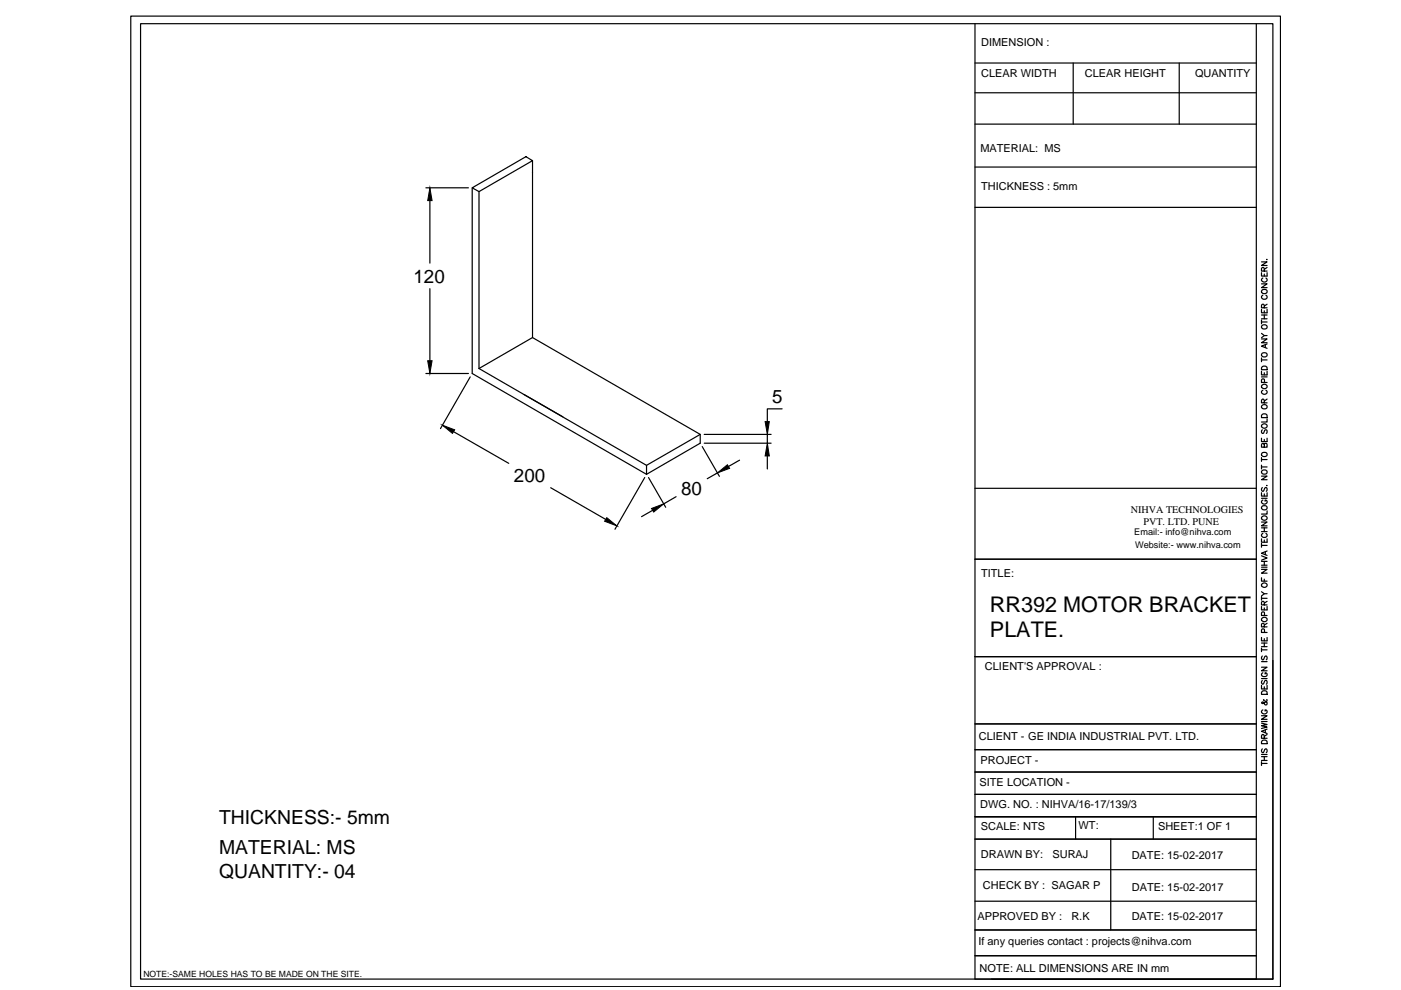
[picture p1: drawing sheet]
<svg xmlns="http://www.w3.org/2000/svg" width="297mm" height="210mm" viewBox="0 0 297 210" stroke-linecap="round" stroke-linejoin="round" font-family="sans-serif">
<!-- layer: 0 -->
<g fill="none" stroke="#000" stroke-width=".25">
<path d="M27.7 3.4h243.8v205.8h-243.8zM29.8 5h240.1v202.6h-240.1zM206.7 5v202.6h59.7v-202.6M206.7 13.4h59.7M206.7 19.7h59.7M227.5 13.4v12.9M250 13.4v12.9M90.3 39.8h9M100.1 39.8l11.4-6.6 1.4 .9-11.3 6.5zM100.1 39.8v39.4l37 21.4M112.9 34.1v37.5l-11.3 6.5M206.7 26.3h59.7"/>
<path d="M206.7 35.4h59.7M91.1 42.5v13.3M101.6 40.6v37.5M206.7 44h59.7M267.5 57.8v.7h1.1v-.7M267.5 55.5h1.1l-1.1 .8h1.1M267.8 59a.43 .43 0 0 0-.3 .5 .43 .43 0 0 0 .4 .3h.3a.44 .44 0 0 0 .5-.4 .44 .44 0 0 0-.3-.4M268.1 57.5l-.1-.7h-.4l-.1 .7h1.1M268.1 58.1v.4M268.6 55h.1M268.6 56.7l-.5 .4M90.3 79.2h9"/>
<path d="M91.1 61.2v15.3M99.7 79.9l-6.3 11M101.6 78.1l35.5 20.6M112.9 71.6l35.6 20.5-11.4 6.6v1.9M267.5 78.7v.8h1.1v-.8M267.5 71.9h1.1l-1.1 .8h1.1M267.5 65.6v.7h1.1v-.7M267.5 60.2h1.1l-1.1 .8h1.1M267.5 67.8v.9M267.5 75.9v.8M267.5 79.9h1.1M267.5 76.3h1.1"/>
<path d="M267.5 70.7l.6 .4M267.5 68.3h1.1M267.5 67.6h1.1M267.5 66.8h1.1M267.5 77.8a.65 .65 0 0 1 1.1 .2v.4h-1.1zM267.8 62.6a.43 .43 0 0 0-.3 .5 .43 .43 0 0 0 .4 .3h.3a.44 .44 0 0 0 .5-.3 .44 .44 0 0 0-.3-.5M268.1 65.3l-.1-.7-.4-.1-.1 .8h1.1M268.1 65.9v.4M268.1 66.8v.8M268.1 79v.5M268.3 73.1v.6M268.6 72.9l-1.1 .5 1.1 .5"/>
<path d="M268.6 71.1h-.5l-.6 .5M268.6 64.5l-.5 .4M96.1 91.5l11.8 6.7M111.1 83.6l8.2 4.8M148.5 92.1v1.9l-11.4 6.6M148.9 94.7l3.6 6.3M149.3 92.1h14.2M149.3 94h14.2M156.8 97.6l-2.4 1.3M162.7 92.1v1.9M162.7 96.7v2.7M165.8 86.7h-3.1v2.7"/>
<path d="M267.5 92.9v.7h1.1v-.7M267.5 97v.8M267.5 98.6v.8M267.5 99h1.1M267.5 97.4h1.1M267.5 88a.65 .65 0 0 1 1.1 .1v.4h-1.1zM267.6 91.1l-.1 .3 .1 .5 .3-.1 .2-.6h.5v.4l-.1 .3M267.6 90a.58 .58 0 0 1 .7-.1 .58 .58 0 0 1 .3 .6 .58 .58 0 0 1-.7 .3 .58 .58 0 0 1-.4-.7zM267.6 81.6a.58 .58 0 0 1 .7-.1 .58 .58 0 0 1 .3 .7 .58 .58 0 0 1-.7 .2 .58 .58 0 0 1-.4-.7zM267.8 82.7a.43 .43 0 0 0-.3 .5 .43 .43 0 0 0 .4 .4h.3a.44 .44 0 0 0 .5-.4 .44 .44 0 0 0-.3-.5M268.1 94.3l.2-.3 .3 .1v.2v.5h-1.1l.1-.7h.3l.2 .7M268.1 85.4v-.5l-.4-.3-.2 .3v.5h1.1"/>
<path d="M268.1 93.2v.4M268.1 81.1v-.7h-.5l-.1 .7h1.1M268.6 88.8v.7h-1.1M268.6 84.6l-.5 .4M116.8 103.4l11.6 6.7M136.7 101.2l-6.3 11M137.5 101.2l3.6 6.4M138.4 108.2l-2.4 1.3M143.3 105.3l-2.6 1.5M152.1 100.3l-2.2 1.2M206.7 118.6h59.7M206.7 103.5h59.7"/>
<path d="M267.5 117.8l1.1 .5-1.1 .5M267.5 114.2v.8h1.1v-.8M267.5 110.7h1.1l-1.1 .8h1.1M267.5 104.5v.7h1.1v-.7M267.5 101h1.1l-1.1 .7h1.1M267.5 115.2v.8M267.5 119.8h1.1M267.5 119h1.1M267.5 115.6h1.1M267.5 112.7h1.1M267.5 111.9h1.1M267.5 105.6h1.1"/>
<path d="M267.6 109.5a.58 .58 0 0 1 .7-.1 .58 .58 0 0 1 .3 .7 .58 .58 0 0 1-.7 .2 .58 .58 0 0 1-.4-.7zM267.6 103.4l-.1 .3 .1 .5 .3-.1 .4-.7h.2l.1 .3-.1 .5M267.8 113.1a.43 .43 0 0 0-.3 .5 .43 .43 0 0 0 .4 .3h.3a.44 .44 0 0 0 .5-.3 .44 .44 0 0 0-.3-.5M267.8 106a.43 .43 0 0 0-.3 .5 .43 .43 0 0 0 .4 .4h.3a.42 .42 0 0 0 .5-.4 .42 .42 0 0 0-.5-.5v.3M268.1 104.7v.5M268.1 111.9v.8M268.1 114.5v.5M268.1 119v.8M268.3 117v.6M268.6 102.9h.1M268.6 116.8l-1.1 .5 1.1 .5M268.6 108.3v.7h-1.1"/>
<path d="M266.4 139.2h-59.7h59.7M267.5 135.2v.7h1.1v-.7M267.5 128.6v.7h1.1v-.7M267.5 122.5v.7h1.1M267.5 120.7h1.1l-1.1 .8h1.1M267.5 126.5v.7M267.5 137.4v.8M267.5 137.8h1.1M267.5 137.1h1.1M267.5 136.3h1.1M267.5 126.9h1.1M267.5 125.5l.6 .4"/>
<path d="M267.5 120.3h1.1M267.6 139.1l-.1 .3 .1 .5h.3l.4-.8h.2l.1 .3-.1 .5M267.6 131a.58 .58 0 0 1 .7-.1 .58 .58 0 0 1 .3 .7 .58 .58 0 0 1-.7 .2 .58 .58 0 0 1-.4-.7zM267.6 123.7a.58 .58 0 0 1 .7-.1 .58 .58 0 0 1 .3 .7 .58 .58 0 0 1-.7 .2 .58 .58 0 0 1-.4-.6zM268.1 132.9l-.1-.7h-.4l-.1 .7h1.1M268.1 128.3l-.1-.7-.4-.1-.1 .8h1.1M268.1 122.8v.4M268.1 128.9v.4M268.1 135.4v.5M268.1 136.3v.8M268.1 134.1v-.7h-.5l-.1 .7h1.1M268.1 130.5v-.7h-.5l-.1 .7h1.1"/>
<path d="M268.6 125.9h-.5l-.6 .5M268.6 132.2l-.5 .3M268.6 127.5l-.5 .4M206.7 153.5h59.7M206.7 158.9h59.7M267.5 153.3l1.1 .3-1.1 .3 1.1 .3-1.1 .3M267.5 151.8h1.1l-1.1 .7h1.1M267.5 145.3v.8h1.1v-.8M267.5 141.5h1.1l-1.1 .7h1.1M267.5 160h1.1M267.5 153h1.1M267.5 143.9h1.1"/>
<path d="M267.5 140.3h1.1M267.5 157.1a.65 .65 0 0 1 1.1 .2v.4h-1.1zM267.6 158.8l-.1 .3 .1 .5 .3-.1 .4-.7h.2l.1 .3-.1 .5M267.6 146.5h.9l.1 .7h-1.1zM267.6 144.3l-.1 .3 .1 .5 .3-.2 .4-.6h.2l.1 .3-.1 .5M267.8 150.5a.43 .43 0 0 0-.3 .5 .43 .43 0 0 0 .4 .4h.3a.42 .42 0 0 0 .5-.5 .42 .42 0 0 0-.5-.4v.3M267.8 142.6l-.3 .3a.58 .58 0 0 0 .6 .6 .58 .58 0 0 0 .5-.7l-.4-.2v.3M268 148.3l-.1 .1a.75 .75 0 0 1 .7 1h-.4l-.4-.6-.3 .2 .1 .2 .3-.1 .7-.5v-.3M268.1 156.5l-.2-.7h-.3l-.1 .7h1.1M268.1 145.6v.5M268.3 154.8v.5M268.6 154.6l-1.1 .5 1.1 .4"/>
<path d="M268.6 155.7l-.5 .4M269.9 140v67.6h-59.7M206.7 163.7h59.7M206.7 168.4h59.7M206.7 177.9h59.7M228 173.2v4.7M235.5 177.9v19.3M244.5 173.2v4.7M266.4 173.2h-59.7h59.7M267.5 161.9h1.1M267.5 161.5v.8M267.5 161.2h1.1"/>
<path d="M267.5 160.4h1.1M268.1 160.4v.8M206.7 197.2h59.7M206.7 184.4h59.7M206.7 191.1h59.7M206.7 202.6h59.7"/>
<circle cx="268" cy="69.3" r=".56"/>
<circle cx="268" cy="61.8" r=".56"/>
<circle cx="268" cy="75.2" r=".56"/>
<circle cx="268" cy="96.4" r=".56"/>
<circle cx="268" cy="86.2" r=".56"/>
<circle cx="268" cy="100.1" r=".56"/>
<circle cx="268" cy="107.7" r=".56"/>
</g>
<path d="M91.1 39.8l.5 2.7h-.9zM90.7 76.5h.9l-.5 2.7zM93.8 90.2l2.6 .9-.5 .8zM152.1 100.3l2.1-1.8 .5 .8zM162.7 94l.4 2.7h-.9zM162.2 89.4h.9l-.4 2.7zM128.7 109.8l2.1 1.7-2.6-1zM138.1 107.8l2.6-1-2.1 1.8z" fill="#000" stroke="#000" stroke-width=".21"/>
<g font-size="4.6">
<text x="209.9" y="129.7">RR392 MOTOR BRACKET</text>
<text x="209.9" y="135.2">PLATE.</text>
</g>
<g font-size="4.1">
<text x="46.4" y="174.6">THICKNESS:- 5mm</text>
<text x="46.4" y="181.1">MATERIAL: MS</text>
<text x="46.4" y="186.2">QUANTITY:- 04</text>
</g>
<g font-size="4">
<text x="87.7" y="59.9">120</text>
<text x="163.7" y="85.4">5</text>
<text x="109" y="102.2">200</text>
<text x="144.4" y="104.8">80</text>
</g>
<g font-size="2.3">
<text x="208" y="9.8">DIMENSION :</text>
<text x="208" y="16.2">CLEAR WIDTH</text>
<text x="230" y="16.2">CLEAR HEIGHT</text>
<text x="253.4" y="16.2">QUANTITY</text>
<text x="207.9" y="32.3">MATERIAL: MS</text>
<text x="208" y="40.3">THICKNESS : 5mm</text>
<text x="208" y="122.4">TITLE:</text>
<text x="208.8" y="142.1">CLIENT'S APPROVAL :</text>
<text x="207.5" y="157">CLIENT - GE INDIA INDUSTRIAL PVT. LTD.</text>
<text x="207.9" y="162">PROJECT -</text>
<text x="207.7" y="166.7">SITE LOCATION -</text>
<text x="207.8" y="171.3">DWG. NO. : NIHVA/16-17/139/3</text>
<text x="208" y="176">SCALE: NTS</text>
<text x="228.7" y="175.8">WT:</text>
<text x="245.5" y="176">SHEET:1 OF 1</text>
<text x="208" y="181.9">DRAWN BY:</text>
<text x="223.1" y="181.9">SURAJ</text>
<text x="239.9" y="182.1">DATE: 15-02-2017</text>
<text x="208.4" y="188.6">CHECK BY : SAGAR P</text>
<text x="240" y="188.9">DATE: 15-02-2017</text>
<text x="207.2" y="195">APPROVED BY :</text>
<text x="227.1" y="195">R.K</text>
<text x="239.9" y="195">DATE: 15-02-2017</text>
<text x="207.4" y="200.4">If any queries contact : projects@nihva.com</text>
<text x="207.7" y="206">NOTE: ALL DIMENSIONS ARE IN mm</text>
</g>
<g font-size="2.2">
<text x="239.7" y="108.9">NIHVA TECHNOLOGIES</text>
<text x="242.4" y="111.3">PVT. LTD. PUNE</text>
</g>
<g font-size="1.9">
<text x="240.5" y="113.4">Email:- info@nihva.com</text>
<text x="240.7" y="116.3">Website:- www.nihva.com</text>
</g>
<text font-size="1.8" x="30.4" y="207.1">NOTE:-SAME HOLES HAS TO BE MADE ON THE SITE.</text>
</svg>
